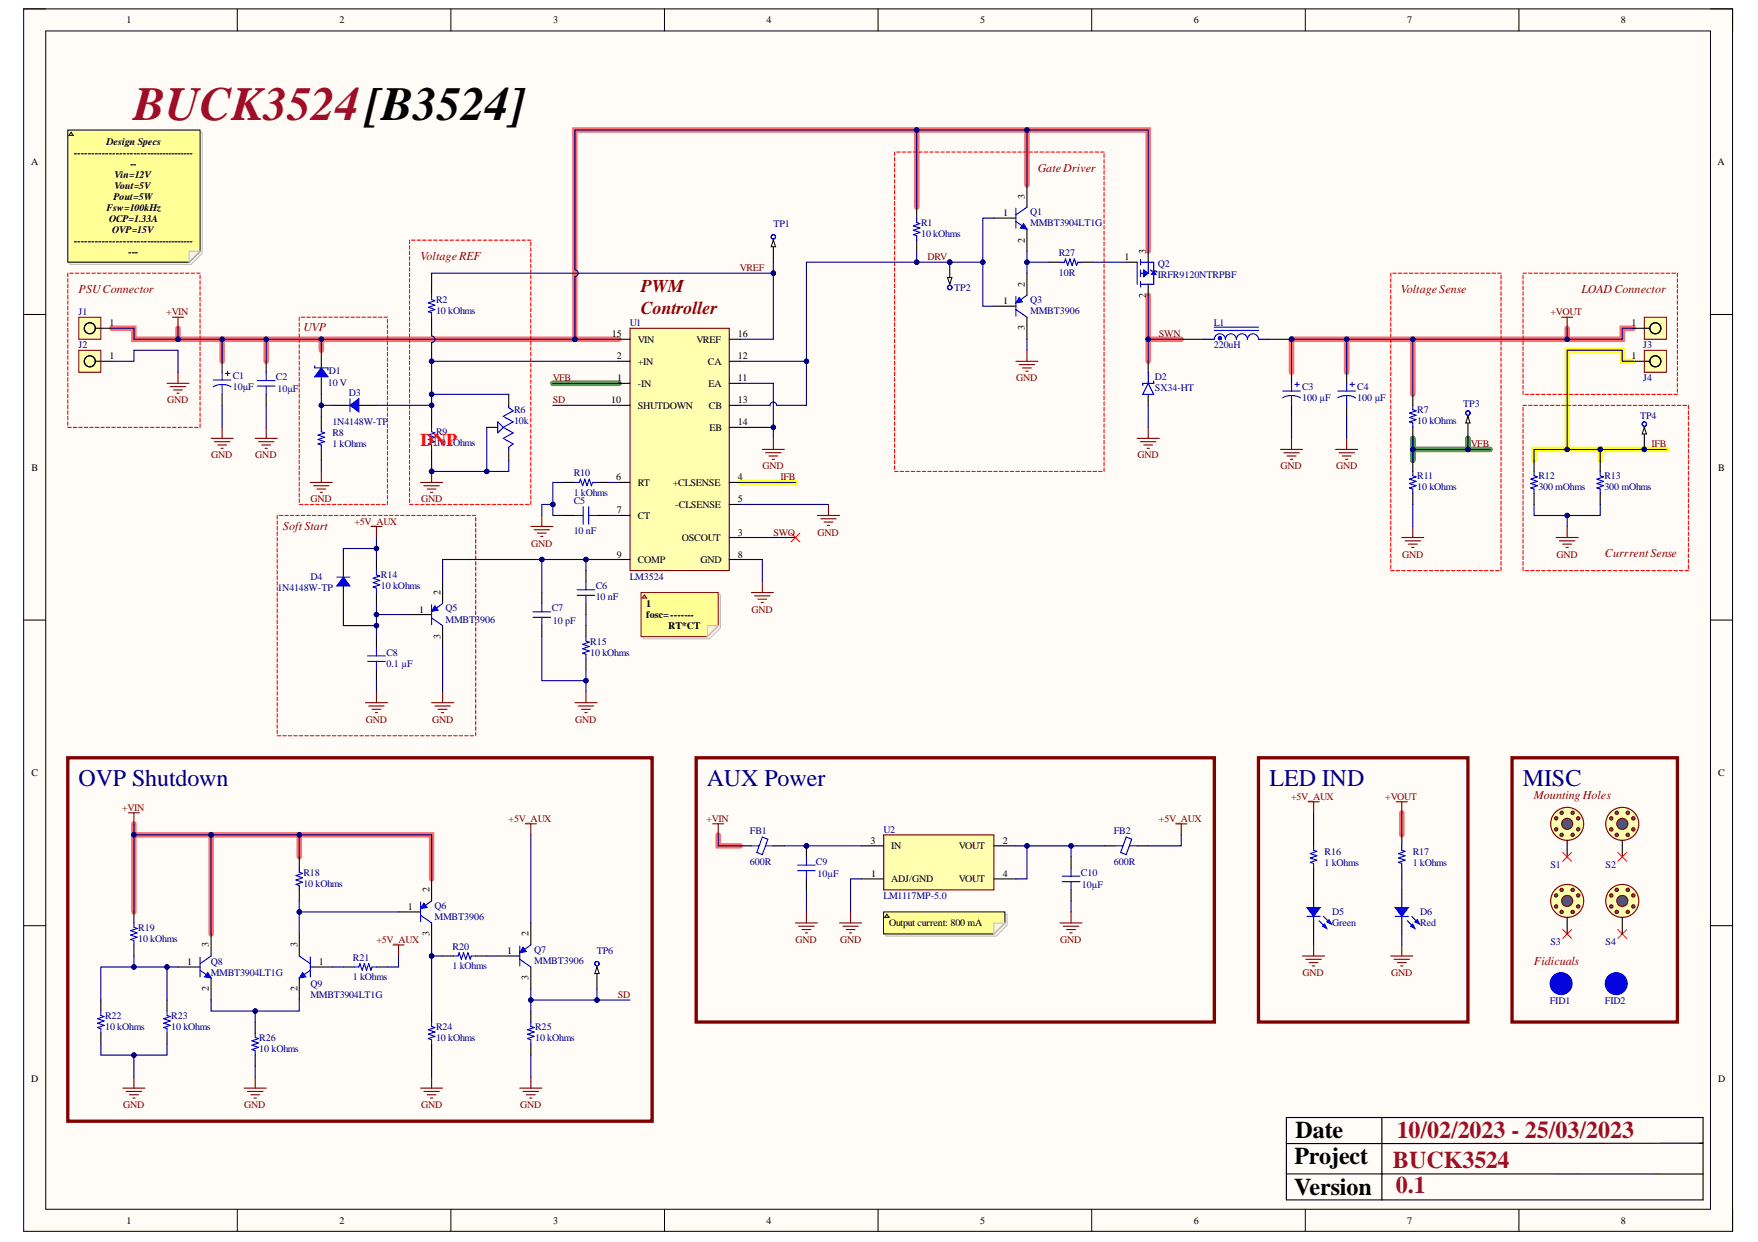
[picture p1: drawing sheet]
# Altium project BUCK3524.PrjPcb
Project: BUCK3524; VersionRevision: 0.1
1 sheet, 68 parts. Net scope: global (net labels, ports and power ports of the same name join across sheets).
Board file: BUCK3524PCB.PcbDoc

## Sheet [1] - POWER.SchDoc
size A3

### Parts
C1  10µF  [CAP ALSMD POLY 4.3MM H5.5MM]
C2  10µF  [CAP 1206_3216 - 0.8MM]
C3  100 µF  [CAP ALSMD 6.6MM H5.4MM]
C4  100 µF  [CAP ALSMD 6.6MM H5.4MM]
C5  10 nF  [CAP 1206_3216 - 0.8MM]
C6  10 nF  [CAP 1206_3216 - 0.8MM]
C7  10 pF  [CAP 1206_3216 - 0.8MM]
C8  0.1 µF  [CAP 1206_3216 - 0.8MM]
C9  10µF  [CAP 1206_3216 - 0.8MM]
C10  10µF  [CAP 1206_3216 - 0.8MM]
D1  Voltage - Zener (Nom) (Vz): 10 V  [DIODES SOT-323-3]  (hidden comment: BZX84W-B10F)
D2  SX34-HT  [DO-214AC-2 (SMA)]
D3  1N4148W-TP  [SOD-123]
D4  1N4148W-TP  [SOD-123]
D5  Green  [LED 1206_3216 GREEN]
D6  Red  [LED 1206_3216 RED]
FB1  600R  [FER 1206_3216]
FB2  600R  [FER 1206_3216]
FID1  Fidicual  [Fidicual]  (value not drawn)  (no BOM)
FID2  Fidicual  [Fidicual]  (value not drawn)  (no BOM)
J1  SOLDER_PIN_THT  [SOLDER_PIN_THT_1_5]  (value not drawn)
J2  SOLDER_PIN_THT  [SOLDER_PIN_THT_1_5]  (value not drawn)
J3  SOLDER_PIN_THT  [SOLDER_PIN_THT_1_5]  (value not drawn)
J4  SOLDER_PIN_THT  [SOLDER_PIN_THT_1_5]  (value not drawn)
L1  value 220uH  [IND_B82477R4224M100]  (hidden comment: SRI1204)
Q1  MMBT3904LT1G  [ON SEMI SOT-23-3]
Q2  IRFR9120NTRPBF  [DPAK]
Q3  MMBT3906  [ON SEMI SOT-23-3 - duplicate]
Q5  MMBT3906  [ON SEMI SOT-23-3 - duplicate]
Q6  MMBT3906  [ON SEMI SOT-23-3 - duplicate]
Q7  MMBT3906  [ON SEMI SOT-23-3 - duplicate]
Q8  MMBT3904LT1G  [ON SEMI SOT-23-3]
Q9  MMBT3904LT1G  [ON SEMI SOT-23-3]
R1  10 kOhms  [RES 1206_3216]
R2  10 kOhms  [RES 1206_3216]
R6  10k  [TRIM_3386P-1-101T]
R7  10 kOhms  [RES 1206_3216]
R8  1 kOhms  [RES 1206_3216]
R9  10 kOhms  [RES 1206_3216]
R10  1 kOhms  [RES 1206_3216]
R11  10 kOhms  [RES 1206_3216]
R12  300 mOhms  [RES 2512_6432]
R13  300 mOhms  [RES 2512_6432]
R14  10 kOhms  [RES 1206_3216]
R15  10 kOhms  [RES 1206_3216]
R16  1 kOhms  [RES 1206_3216]
R17  1 kOhms  [RES 1206_3216]
R18  10 kOhms  [RES 1206_3216]
R19  10 kOhms  [RES 1206_3216]
R20  1 kOhms  [RES 1206_3216]
R21  1 kOhms  [RES 1206_3216]
R22  10 kOhms  [RES 1206_3216]
R23  10 kOhms  [RES 1206_3216]
R24  10 kOhms  [RES 1206_3216]
R25  10 kOhms  [RES 1206_3216]
R26  10 kOhms  [RES 1206_3216]
R27  10R  [RES 1206_3216]
S1  Screw  [MY_PAD_3MM]  (value not drawn)  (net tie, no BOM)
S2  Screw  [MY_PAD_3MM]  (value not drawn)  (net tie, no BOM)
S3  Screw  [MY_PAD_3MM]  (value not drawn)  (net tie, no BOM)
S4  Screw  [MY_PAD_3MM]  (value not drawn)  (net tie, no BOM)
TP1  net?  [MY_TestPin]  (value not drawn)  (no BOM)
TP2  net?  [MY_TestPin]  (value not drawn)  (no BOM)
TP3  net?  [MY_TestPin]  (value not drawn)  (no BOM)
TP4  net?  [MY_TestPin]  (value not drawn)  (no BOM)
TP6  net?  [MY_TestPin]  (value not drawn)  (no BOM)
U1  LM3524  [DIL16]
U2  LM1117MP-5.0  [SOT230P700X180-4N]

### Blocks framed on the sheet
Gate Driver: Q1 Q3 R1 R27 TP2
PSU Connector: J1 J2
DNP: R2 R6 R9
Voltage Sense: R7 R11 TP3
LOAD Connector: J3 J4
UVP: D1 D3 R8
Currrent Sense: R12 R13 TP4
Soft Start: C8 D4 Q5 R14
OVP Shutdown: Q6-Q9 R18-R26 TP6
AUX Power: C9 C10 FB1 FB2 U2
LED IND: D5 D6 R16 R17
MISC: FID1 FID2 S1-S4

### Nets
+5V_AUX: D4.2 FB2.2 Q7.2(C) R14.2 R16.2 R21.2
+VIN: C1.1 C2.2 D1.2 FB1.1 J1.1 Q1.3(C) Q2.3(S) Q6.2(C) Q8.3(C) R1.2 R18.2 R19.2 U1.15(VIN)
+VOUT: C3.1 C4.1 J3.1 L1.2 R7.2 R17.2
GND: C1.2 C2.1 C3.2 C4.2 C5.1 C7.1 C8.1 C9.1 C10.1 D2.A D5.2 D6.2 J2.1 Q3.3(E) Q5.3(E) R6.1(CCW) R6.2(WIPER) R8.1 R9.1 R10.2 R11.1 R12.1 R13.1 R15.2 R22.1 R23.1 R24.1 R25.1 R26.1 U1.5(-CLSENSE) U1.8(GND) U1.11(EA) U1.14(EB) U2.1(ADJ/GND)
DRV: Q1.1(B) Q3.1(B) R1.1 TP2.1 U1.12(CA) U1.13(CB)
IFB: J4.1 R12.2 R13.2 TP4.1 U1.4(+CLSENSE)
SD: Q7.3(E) R25.2 TP6.1 U1.10(SHUTDOWN)
SWN: D2.K L1.1 Q2.2(D)
SWO: U1.3(OSCOUT)
VFB: R7.1 R11.2 TP3.1 U1.1(-IN)
VREF: R2.2 TP1.1 U1.16(VREF)
NetC5_2: C5.2 U1.7(CT)
NetC6_1: C6.1 R15.1
NetC6_2: C6.2 C7.2 Q5.2(C) U1.9(COMP)
NetC8_2: C8.2 D4.1 Q5.1(B) R14.1
NetC9_2: C9.2 FB1.2 U2.3(IN)
NetC10_2: C10.2 FB2.1 U2.2(VOUT) U2.4(VOUT)
NetD1_1: D1.1 D3.2 R8.2
NetD3_1: D3.1 R2.1 R6.3(CW) R9.2 U1.2(+IN)
NetD5_1: D5.1 R16.1
NetD6_1: D6.1 R17.1
NetQ1_2: Q1.2(E) Q3.2(C) R27.1
NetQ2_1: Q2.1(G) R27.2
NetQ6_1: Q6.1(B) Q9.3(C) R18.1
NetQ6_3: Q6.3(E) R20.2 R24.2
NetQ7_1: Q7.1(B) R20.1
NetQ8_1: Q8.1(B) R19.1 R22.2 R23.2
NetQ8_2: Q8.2(E) Q9.2(E) R26.2
NetQ9_1: Q9.1(B) R21.1
NetR10_1: R10.1 U1.6(RT)

Not connected (* = marked no-connect by the designer): S1 0*; S2 0*; S3 0*; S4 0*

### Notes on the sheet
- [B3524]
- Design Specs
  --------------------------------------
  Vin=12V
  Vout=5V
  Pout=5W
  Fsw=100kHz
  OCP=1.33A
  OVP=15V
  ---------------------------------------
- (near R2) Voltage REF
- PWM
- (near U1) Controller
- (near U1) 1
  fosc= -------
  RT*CT
- Mounting Holes
- (near U2) Output current: 800 mA
- (near FID1) Fidicuals
- Date
- 10/02/2023 - 25/03/2023
- Project
- Version
